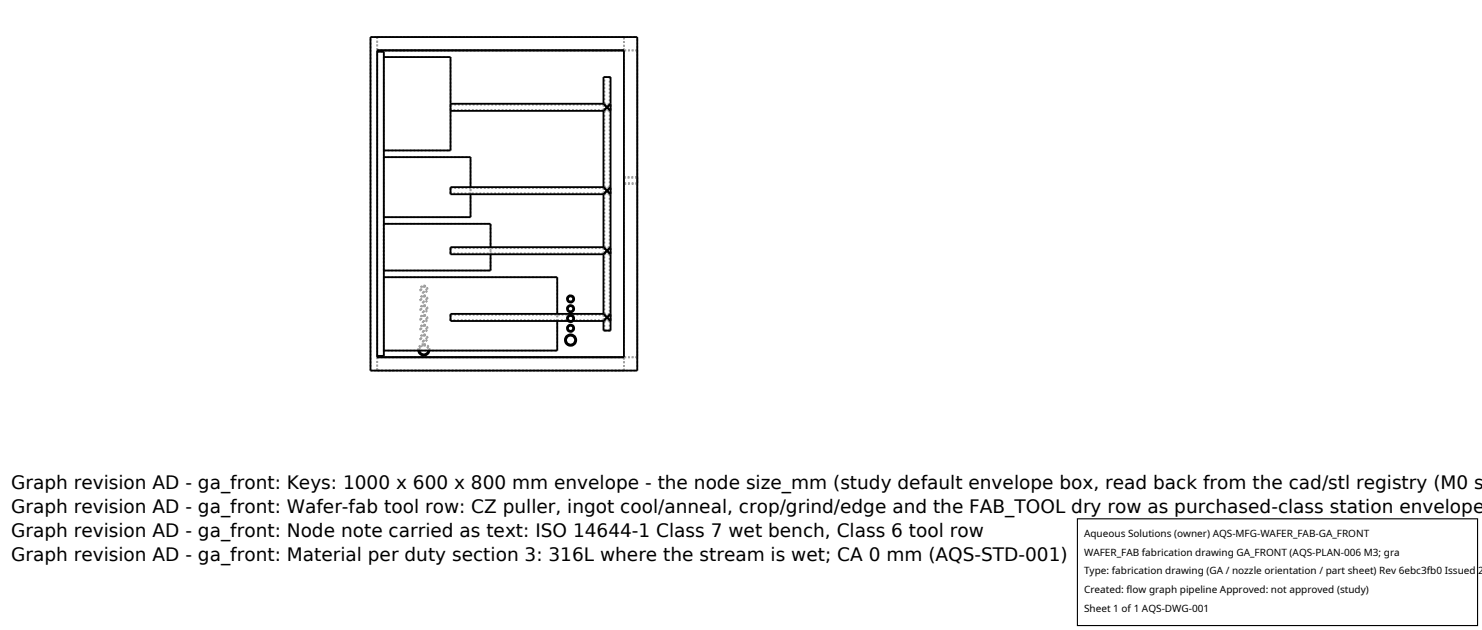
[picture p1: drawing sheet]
<svg xmlns="http://www.w3.org/2000/svg" width="212mm" height="90mm" viewBox="0 0 212 90" stroke-linecap="round" stroke-linejoin="round" font-family="sans-serif">
<g fill="none" stroke="#a0a0a0" stroke-width=".26" stroke-dasharray=".3 .3" stroke-linecap="butt">
<path d="M52.9 5.3h38.1M53.9 7.2h35.2M53.9 5.3v1.9M53.9 5.3h35.2M53.9 7.4h.9M54.8 8.1h9.5M64.3 15.8v-1M64.3 14.9v.8M64.3 15.7v-.8M64.3 14.9h21.9M86.2 15.8l.5-.5M86.2 14.8l.5 .5"/>
<path d="M86.2 14.9l.2 .4-.2 .4M86.2 15.7l.2-.4-.2-.4M86.2 15.7h-21.9M86.2 14.9v.8M86.3 11h.8M86.3 14.8l.4 .2 .4-.2M86.3 14.8v-3.8M86.3 14.9l.4 .4M86.3 15.7l.4-.4M86.3 15.8l.4-.1 .4 .1M86.3 14.9v.8M86.7 15.3l.5 .5"/>
<path d="M86.7 15.3l.5-.5M86.7 15.3l.4 .4M86.7 15.3l.4-.4M87.1 11h-.8M87.1 14.8l-.4 .2-.4-.2M87.1 15.8l-.4-.1-.4 .1M87.1 11v3.8M87.1 14.8h-.8M87.1 15.7h-.8M87.1 14.9v.8M87.1 14.9h-.8M87.1 15.8v10.9"/>
<path d="M87.1 15.8h-.8M87.2 11h-1M87.2 15.8v-1M87.2 15.7v-.8M87.2 14.9v.8M87.2 14.9l-.2 .4 .2 .4M87.2 15.7l-.2-.4 .2-.4M89.1 5.3h-35.2M89.1 7.2v-1.9M91 7.2v43.8M91 7.2h-1.9M54.8 38.6v-6.6"/>
<path d="M54.8 31v-8.6M54.8 21.5v-13.4M54.8 39.6h24.8M54.8 38.6h15.3M54.8 32h15.3M54.8 31h12.4M54.8 22.4h12.4M54.8 21.5h9.5M64.3 21.5v-13.4M64.3 27.7v-1M64.3 26.9v.7M64.3 27.6v-.7"/>
<path d="M64.3 26.9h21.9M64.3 36.3v-1M64.3 35.4v.8M64.3 36.2v-.8M64.3 35.4h21.9M67.2 31v-8.6M67.2 27.7v-1M70.1 38.6v-6.6M70.1 36.3v-1M86.2 36.3l.5-.5M86.2 35.3l.5 .5M86.2 27.7l.5-.5"/>
<path d="M86.2 26.7l.5 .5M86.2 26.9l.2 .3-.2 .4M86.2 27.6l.2-.4-.2-.3M86.2 35.4l.2 .4-.2 .4M86.2 36.2l.2-.4-.2-.4M86.2 27.6h-21.9M86.2 26.9v.7M86.2 36.2h-21.9M86.2 35.4v.8M86.3 36.3l.4-.2 .4 .2M86.3 35.4l.4 .4M86.3 36.2l.4-.4"/>
<path d="M86.3 35.3l.4 .2 .4-.2M86.3 35.3v-7.6M86.3 27.7l.4-.1 .4 .1M86.3 26.9l.4 .3M86.3 27.6l.4-.4M86.3 26.7l.4 .2 .4-.2M86.3 26.7v-10.9M86.3 35.4v.8M86.3 26.9v.7M86.7 35.8l.5 .5M86.7 27.2l.5 .5M86.7 35.8l.5-.5"/>
<path d="M86.7 27.2l.5-.5M86.7 35.8l.4 .4M86.7 35.8l.4-.4M86.7 27.2l.4 .4M86.7 27.2l.4-.3M87.1 36.3l-.4-.2-.4 .2M87.1 35.3l-.4 .2-.4-.2M87.1 27.7l-.4-.1-.4 .1M87.1 26.7l-.4 .2-.4-.2M87.1 36.3v8.5M87.1 36.3h-.8M87.1 36.2h-.8"/>
<path d="M87.1 35.4v.8M87.1 35.4h-.8M87.1 27.7v7.6M87.1 27.7h-.8M87.1 35.3h-.8M87.1 27.6h-.8M87.1 26.9v.7M87.1 26.9h-.8M87.1 26.7h-.8M87.2 27.7v-1M87.2 27.6v-.7M87.2 26.9v.7"/>
<path d="M87.2 26.9l-.2 .3 .2 .4M87.2 27.6l-.2-.3 .2-.4M87.2 36.3v-1M87.2 36.2v-.8M87.2 35.4v.8M87.2 35.4l-.2 .4 .2 .4M87.2 36.2l-.2-.4 .2-.4M89.1 25.3h1.9M89.1 25.3v1M89.1 26.3v-1M89.1 25.4h1.9M89.1 25.4v.7"/>
<path d="M89.1 26.1v-.7M91 25.3v1M91 26.3v-1M91 25.4v.7M91 26.1v-.7M91 26.3h-1.9M91 26.1h-1.9M52.9 52.9h38.1M52.9 52.9v-47.6M53.9 52.9h35.2M53.9 51v-43.8M53.9 51h35.2"/>
<path d="M53.9 51v1.9M53.9 50.8v-43.4M53.9 50.8h.9M54.8 50.8v-43.4M54.8 50.1v-10.5M54.8 50.1h24.8M59.7 50.1l.1-.4 .1-.3 .6-.2M59.9 50.1l.2-.6 .4-.2M60.5 47.8l.4 .1 .1 .4-.1 .3-.4 .2-.3-.2-.2-.4 .2-.3 .3-.1M60.5 47.9l.3 .1 .1 .3-.1 .3h-.3l-.2-.1-.1-.2 .1-.3 .2-.1M60.5 42.2l.4 .1 .1 .4-.1 .3-.4 .2-.3-.1-.2-.4 .1-.3 .4-.2M60.5 42.3l.3 .1 .1 .3-.1 .3-.3 .1-.2-.1-.1-.3 .1-.3 .2-.1"/>
<path d="M60.5 40.8l.4 .1 .1 .4-.1 .3-.4 .2-.3-.2-.2-.3 .2-.4 .3-.1M60.5 40.9l.3 .1 .1 .3-.1 .3-.3 .1-.2-.2-.1-.2 .1-.3 .2-.1M60.5 49.2h.4l.3 .2 .1 .7M60.5 49.2l.6 .2 .2 .6-.2 .5-.6 .3-.6-.3-.2-.6 .3-.5 .5-.2M60.5 49.3l.5 .2 .2 .6M60.5 49.3l.5 .2 .2 .5-.2 .4-.5 .2-.4-.2-.2-.5 .2-.4 .4-.2M60.5 46.4l.4 .1 .1 .4-.1 .3-.4 .2-.3-.2-.2-.4 .2-.3 .3-.1M60.5 46.5l.3 .1 .1 .3-.1 .2-.3 .1-.2-.1-.1-.2 .1-.3 .2-.1M60.5 45l.4 .1 .1 .4-.1 .3-.4 .2-.3-.2-.2-.4 .2-.3 .3-.1M60.5 45.1l.3 .1 .1 .3-.1 .2-.3 .2-.2-.2-.1-.2 .1-.3 .2-.1M60.5 43.6l.4 .1 .1 .4-.1 .3-.4 .2-.3-.2-.2-.4 .2-.3 .3-.1M60.5 43.7l.3 .1 .1 .3-.1 .3-.3 .1-.2-.2-.1-.2 .1-.3 .2-.1"/>
<path d="M64.3 45v.7M64.3 45.7v-.7M64.3 45h21.9M64.3 45.8v-1M79.6 50.1v-10.5M79.6 45.8v-1M81.4 45.8h-.3M81.5 45l-.4 .1-.1 .4 .1 .3 .4 .2 .3-.1 .2-.4-.1-.4-.4-.1M81.5 45.1l-.3 .1-.1 .3 .1 .2 .3 .2 .2-.1 .2-.3-.1-.3-.3-.1M81.5 43.6l-.4 .1-.1 .4 .1 .3 .4 .2 .3-.1 .2-.4-.1-.4-.4-.1M81.5 43.7l-.3 .1-.1 .3 .1 .2 .3 .2 .2-.1 .2-.3-.1-.3-.3-.1M81.5 42.2l-.4 .1-.1 .4 .1 .3 .4 .2 .3-.1 .2-.4-.1-.4-.4-.1"/>
<path d="M81.5 42.3l-.3 .1-.1 .3 .1 .3 .3 .1 .3-.1 .1-.3-.1-.3-.3-.1M81.5 47.8l-.6 .2-.2 .5 .2 .6 .6 .3 .6-.3 .2-.5-.2-.6-.6-.2M81.5 47.9l-.4 .2-.2 .4 .1 .5 .5 .2 .4-.2 .2-.4-.1-.5-.5-.2M81.5 46.4l-.4 .1-.1 .4 .1 .3 .4 .2 .3-.2 .2-.3-.1-.4-.4-.1M81.5 46.5l-.3 .1-.1 .3 .1 .2 .3 .1h.2l.2-.3-.1-.3-.3-.1M81.9 45.8h-.3M86.2 45l.2 .3-.2 .4M86.2 45.7l.2-.4-.2-.3M86.2 44.8l.5 .5M86.2 45.8l.5-.5M86.2 45v.7M86.2 45.7h-21.9"/>
<path d="M86.3 47.2h.8M86.3 45.8l.4-.1 .4 .1M86.3 47.2v-1.4M86.3 45l.4 .3M86.3 45.7l.4-.4M86.3 44.8l.4 .2 .4-.2M86.3 44.8v-8.5M86.3 45v.7M86.7 45.3l.5 .5M86.7 45.3l.5-.5M86.7 45.3l.4 .4M86.7 45.3l.4-.3"/>
<path d="M87.1 47.2h-.8M87.1 45.8l-.4-.1-.4 .1M87.1 44.8l-.4 .2-.4-.2M87.1 45.8v1.4M87.1 45.8h-.8M87.1 45.7h-.8M87.1 45v.7M87.1 45h-.8M87.1 44.8h-.8M87.2 47.2h-1M87.2 45v.7M87.2 45.7v-.7"/>
<path d="M87.2 45.8v-1M87.2 45.7l-.2-.3 .2-.4M87.2 45l-.2 .3 .2 .4M89.1 52.9h-35.2M89.1 51v-43.8M89.1 52.9v-1.9M91 52.9v-47.6M91 51v-43.8M91 51h-1.9"/>
</g>
<g fill="none" stroke="#000" stroke-width=".26">
<path d="M52.9 5.3h38.1v47.6h-38.1zM53.9 7.2h35.2v43.8h-35.2zM53.9 7.4h.9v43.4h-.9M54.8 8.1h9.5v13.4h-9.5M64.3 14.8h21.9M64.3 15.8h21.9M86.2 14.8l.5 .5M86.2 14.8v-3.8h1v36.2h-1v-1.4M86.2 15.8v10.9M86.3 14.9l.4 .4M86.7 15.3l.5 .5M86.7 15.3l-.5 .5"/>
<path d="M86.7 15.3l-.4 .4M86.7 15.3l.4 .4M87.1 14.9l-.4 .4M87.2 14.8l-.5 .5M54.8 39.6h24.8v5.2M54.8 32h15.3v3.3M54.8 22.4h12.4v4.3M67.2 27.7v3.3h-12.4M70.1 36.3v2.3h-15.3M86.2 35.3l.5 .5M86.2 26.7l.5 .5M86.2 26.7h-21.9v1h21.9"/>
<path d="M86.2 35.3h-21.9v1h21.9M86.2 27.7v7.6M86.2 36.3v8.5M86.3 35.4l.4 .4M86.3 26.9l.4 .3M86.7 35.8l.5 .5M86.7 27.2l.5 .5M86.7 27.2l-.5 .5M86.7 35.8l.4 .4M86.7 27.2l-.4 .4M86.7 27.2l.4 .4M87.1 26.9l-.4 .3"/>
<path d="M87.2 26.7l-.5 .5M87.2 35.3l-1 1M59.7 50.1l.3 .4 .5 .3 .6-.2 .2-.5M59.9 50.1l.2 .3 .4 .2 .4-.1 .3-.4M79.6 45.8v4.3h-24.8M81.4 45.8h.2M81.9 45.8h4.3M86.2 44.8l.5 .5M86.2 44.8h-21.9v1h16.8M86.3 45l.4 .3M86.7 45.3l.5 .5M86.7 45.3l.4 .4"/>
<path d="M87.2 44.8l-1 1"/>
<circle cx="81.5" cy="48.6" r=".8"/>
<circle cx="81.5" cy="48.6" r=".64"/>
<circle cx="81.5" cy="44.1" r=".51"/>
<circle cx="81.5" cy="46.9" r=".38"/>
<circle cx="81.5" cy="45.5" r=".51"/>
<circle cx="81.5" cy="42.7" r=".51"/>
<circle cx="81.5" cy="44.1" r=".37"/>
<circle cx="81.5" cy="42.7" r=".38"/>
<circle cx="81.5" cy="45.5" r=".38"/>
<circle cx="81.5" cy="46.9" r=".51"/>
</g>
<path d="M153.9 74.1h57.1v15.2h-57.1z" fill="#fff" stroke="#000" stroke-width=".16"/>
<g font-size="2.6">
<text x="1.6" y="69.8">Graph revision AD - ga_front: Keys: 1000 x 600 x 800 mm envelope - the node size_mm (study default envelope box, read back from the cad/stl registry (M0 s</text>
<text x="1.6" y="73.3">Graph revision AD - ga_front: Wafer-fab tool row: CZ puller, ingot cool/anneal, crop/grind/edge and the FAB_TOOL dry row as purchased-class station envelope</text>
<text x="1.6" y="76.7">Graph revision AD - ga_front: Node note carried as text: ISO 14644-1 Class 7 wet bench, Class 6 tool row</text>
<text x="1.6" y="80.2">Graph revision AD - ga_front: Material per duty section 3: 316L where the stream is wet; CA 0 mm (AQS-STD-001)</text>
</g>
<g font-size="1.4">
<text x="154.8" y="76.6">Aqueous Solutions (owner) AQS-MFG-WAFER_FAB-GA_FRONT</text>
<text x="154.8" y="79.3">WAFER_FAB fabrication drawing GA_FRONT (AQS-PLAN-006 M3; gra</text>
<text x="154.8" y="82">Type: fabrication drawing (GA / nozzle orientation / part sheet) Rev 6ebc3fb0 Issued 2</text>
<text x="154.8" y="84.7">Created: flow graph pipeline Approved: not approved (study)</text>
<text x="154.8" y="87.4">Sheet 1 of 1 AQS-DWG-001</text>
</g>
</svg>
